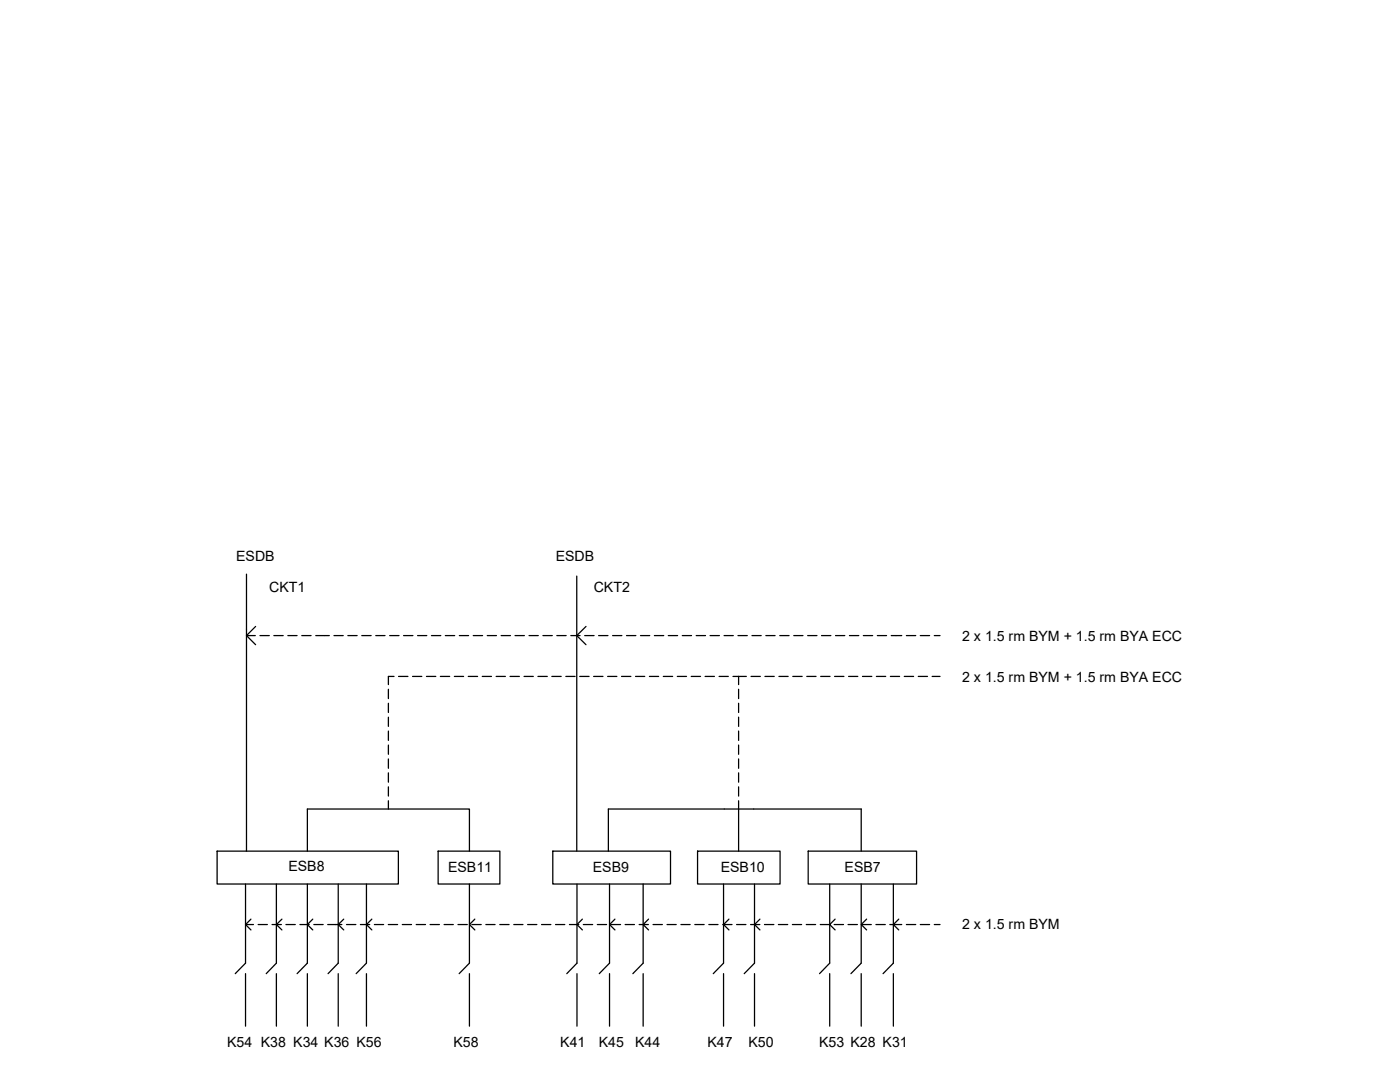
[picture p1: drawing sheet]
<svg xmlns="http://www.w3.org/2000/svg" width="279mm" height="216mm" viewBox="0 0 279 216" stroke-linecap="round" stroke-linejoin="round" font-family="sans-serif">
<!-- layer: 0 -->
<g fill="none" stroke="#000" stroke-width=".25">
<path d="M49.2 114.6v55.2M115.1 114.9v54.9M49.2 126.8h1.7M51 125l-1.8 1.8 1.8 1.8M51.9 126.8h1.8M54.7 126.8h1.8M57.4 126.8h1.9M60.2 126.8h1.9M63 126.8h2.7M66.7 126.8h1.8M69.4 126.8h1.9M72.2 126.8h1.9"/>
<path d="M75 126.8h1.8M77.5 137.5v1.9M77.8 126.8h1.8M78.6 135h-1.1v1.6M79.5 135h1.9M80.5 126.8h1.9M82.3 135h1.9M83.3 126.8h1.9M85.1 135h1.9M86.1 126.8h1.9M87.9 135h1.8M88.9 126.8h1.8"/>
<path d="M90.7 135h1.8M91.7 126.8h1.8M93.5 135h1.8M94.4 126.8h1.9M96.2 135h1.9M97.2 126.8h1.9M99 135h1.9M100 126.8h1.9M101.8 135h1.9M102.8 126.8h1.8M104.6 135h1.8M105.6 126.8h1.8"/>
<path d="M107.4 135h1.8M108.4 126.8h1.8M110.1 135h1.9M111.1 126.8h1.9M112.9 135h1.9M113.9 126.8h1.9M115.7 135h1.9M116.7 126.8h1.9M116.9 125l-1.8 1.8 1.8 1.8M118.5 135h1.8M119.5 126.8h1.8M121.3 135h1.8"/>
<path d="M122.3 126.8h1.8M124 135h1.9M125 126.8h1.9M126.8 135h1.9M127.8 126.8h1.9M129.6 135h1.8M130.6 126.8h1.9M132.4 135h1.8M133.4 126.8h1.8M135.2 135h1.8M136.2 126.8h1.8M137.9 135h1.9"/>
<path d="M138.9 126.8h1.9M140.7 135h1.9M141.7 126.8h1.9M143.5 135h1.9M144.5 126.8h1.8M146.3 135h2.6M147.3 126.8h1.8M147.4 135v1.6M147.4 137.5v1.9M149.9 135h1.8M150.1 126.8h1.8M152.7 135h1.8"/>
<path d="M152.8 126.8h1.9M155.4 135h1.9M155.6 126.8h1.9M158.2 135h1.9M158.4 126.8h1.9M161 135h1.9M161.2 126.8h1.8M163.8 135h1.9M164 126.8h1.8M166.6 135h1.8M166.8 126.8h1.8M169.4 135h1.8"/>
<path d="M169.5 126.8h1.9M172.1 135h1.9M172.3 126.8h1.9M174.9 135h1.9M175.1 126.8h1.8M177.7 135h1.8M177.9 126.8h2.1M180.5 135h1.8M180.9 126.8h1.9M183.3 135h1.8M183.7 126.8h1.8M186 135h1.6"/>
<path d="M186.5 126.8h1.1M77.5 140.3v1.9M77.5 143.1v1.8M77.5 145.9v1.8M77.5 148.7v1.8M77.5 151.4v1.9M77.5 154.2v1.9M77.5 157v1.8M77.5 159.8v1.6M147.4 140.3v1.9M147.4 143.1v1.8M147.4 145.9v1.8"/>
<path d="M147.4 148.7v1.8M147.4 151.4v1.9M147.4 154.2v1.9M147.4 157v1.8M147.4 159.8v10M43.3 169.8h36.2v6.6h-36.2zM49 176.4v15.8l-2.1 2.1M55.2 176.4v15.8l-2.1 2.1M61.3 169.8v-8.4h32.4v8.4M61.3 176.4v15.8l-2 2.1M67.5 176.4v15.8l-2 2.1M73.1 176.4v15.8l-2 2.1"/>
<path d="M87.4 169.8h12.4v6.6h-12.4zM93.7 176.4v15.8l-2.1 2.1M110.3 169.8h23.5v6.6h-23.5zM115.1 176.4v15.8l-2 2.1M121.4 169.8v-8.4h50.5v8.4M121.6 176.4v15.8l-2 2.1M128.4 176.4v15.8l-2.1 2.1M139.2 169.8h16.5v6.6h-16.5zM144.4 176.4v15.8l-2.1 2.1M150.6 176.4v15.8l-2.1 2.1M161.3 169.8h21.6v6.6h-21.6zM165.6 176.4v15.8l-2 2.1"/>
<path d="M171.9 176.4v15.8l-2.1 2.1M178.3 176.4v15.8l-2.1 2.1M49 194.3v10.5M49 184.5h1.6M50.1 183.4l-1.1 1.1 1.1 1.1M51.5 184.5h1.9M54.3 184.5h1.9M55.2 194.3v10.5M56.3 183.4l-1.1 1.1 1.1 1.1M57.1 184.5h1.8M59.9 184.5h1.8M61.3 194.3v10.5"/>
<path d="M62.4 183.4l-1.1 1.1 1.1 1.1M62.6 184.5h1.9M65.4 184.5h2.8M67.5 194.3v10.5M68.6 183.4l-1.1 1.1 1.1 1.1M69.2 184.5h1.8M71.9 184.5h1.9M73.1 194.3v10.5M74.2 183.4l-1.1 1.1 1.1 1.1M74.7 184.5h1.9M77.5 184.5h1.9M80.3 184.5h1.8"/>
<path d="M83.1 184.5h1.8M85.8 184.5h1.9M88.6 184.5h1.9M91.4 184.5h1.9M93.7 194.3v10.5M94.2 184.5h1.8M94.8 183.4l-1.1 1.1 1.1 1.1M97 184.5h1.8M99.7 184.5h1.9M102.5 184.5h1.9M105.3 184.5h1.8M108.1 184.5h1.8"/>
<path d="M110.9 184.5h1.8M113.6 184.5h1.9M115.1 194.3v10.5M116.2 183.4l-1.1 1.1 1.1 1.1M116.4 184.5h1.9M119.2 184.5h1.9M121.6 194.3v10.5M122 184.5h1.8M122.7 183.4l-1.1 1.1 1.1 1.1M124.8 184.5h1.8M127.6 184.5h1.8M128.4 194.3v10.5"/>
<path d="M129.4 183.4l-1 1.1 1 1.1M130.3 184.5h1.9M133.1 184.5h1.9M135.9 184.5h1.8M138.7 184.5h1.8M141.5 184.5h1.8M144.2 184.5h1.9M144.4 194.3v10.5M145.5 183.4l-1.1 1.1 1.1 1.1M147 184.5h1.9M149.8 184.5h1.8M150.6 194.3v10.5"/>
<path d="M151.7 183.4l-1.1 1.1 1.1 1.1M152.6 184.5h1.8M155.3 184.5h1.9M158.1 184.5h1.9M160.9 184.5h1.9M163.7 184.5h1.8M165.6 194.3v10.5M166.5 184.5h1.8M166.7 183.4l-1.1 1.1 1.1 1.1M169.2 184.5h1.9M171.9 194.3v10.5M172 184.5h1.9"/>
<path d="M173 183.4l-1.1 1.1 1.1 1.1M174.8 184.5h1.9M177.6 184.5h2.4M178.3 194.3v10.5M179.4 183.4l-1.1 1.1 1.1 1.1M180.9 184.5h1.9M183.7 184.5h1.8M186.5 184.5h1.1"/>
</g>
<g font-size="2.8">
<text x="47.1" y="111.9">ESDB</text>
<text x="110.9" y="111.9">ESDB</text>
<text x="53.7" y="118.1">CKT1</text>
<text x="118.5" y="118.1">CKT2</text>
<text x="192" y="127.9">2 x 1.5 rm BYM + 1.5 rm BYA ECC</text>
<text x="192" y="136.2">2 x 1.5 rm BYM + 1.5 rm BYA ECC</text>
<text x="57.6" y="173.8">ESB8</text>
<text x="89.4" y="174">ESB11</text>
<text x="118.3" y="174">ESB9</text>
<text x="143.8" y="174">ESB10</text>
<text x="168.6" y="174">ESB7</text>
<text x="192" y="185.4">2 x 1.5 rm BYM</text>
<text x="45.3" y="209">K54 K38 K34 K36 K56</text>
<text x="90.5" y="209">K58</text>
<text x="111.8" y="209">K41</text>
<text x="119.5" y="209">K45</text>
<text x="126.7" y="209">K44</text>
<text x="141.2" y="209">K47</text>
<text x="149.4" y="209">K50</text>
<text x="163.5" y="209">K53 K28 K31</text>
</g>
</svg>
